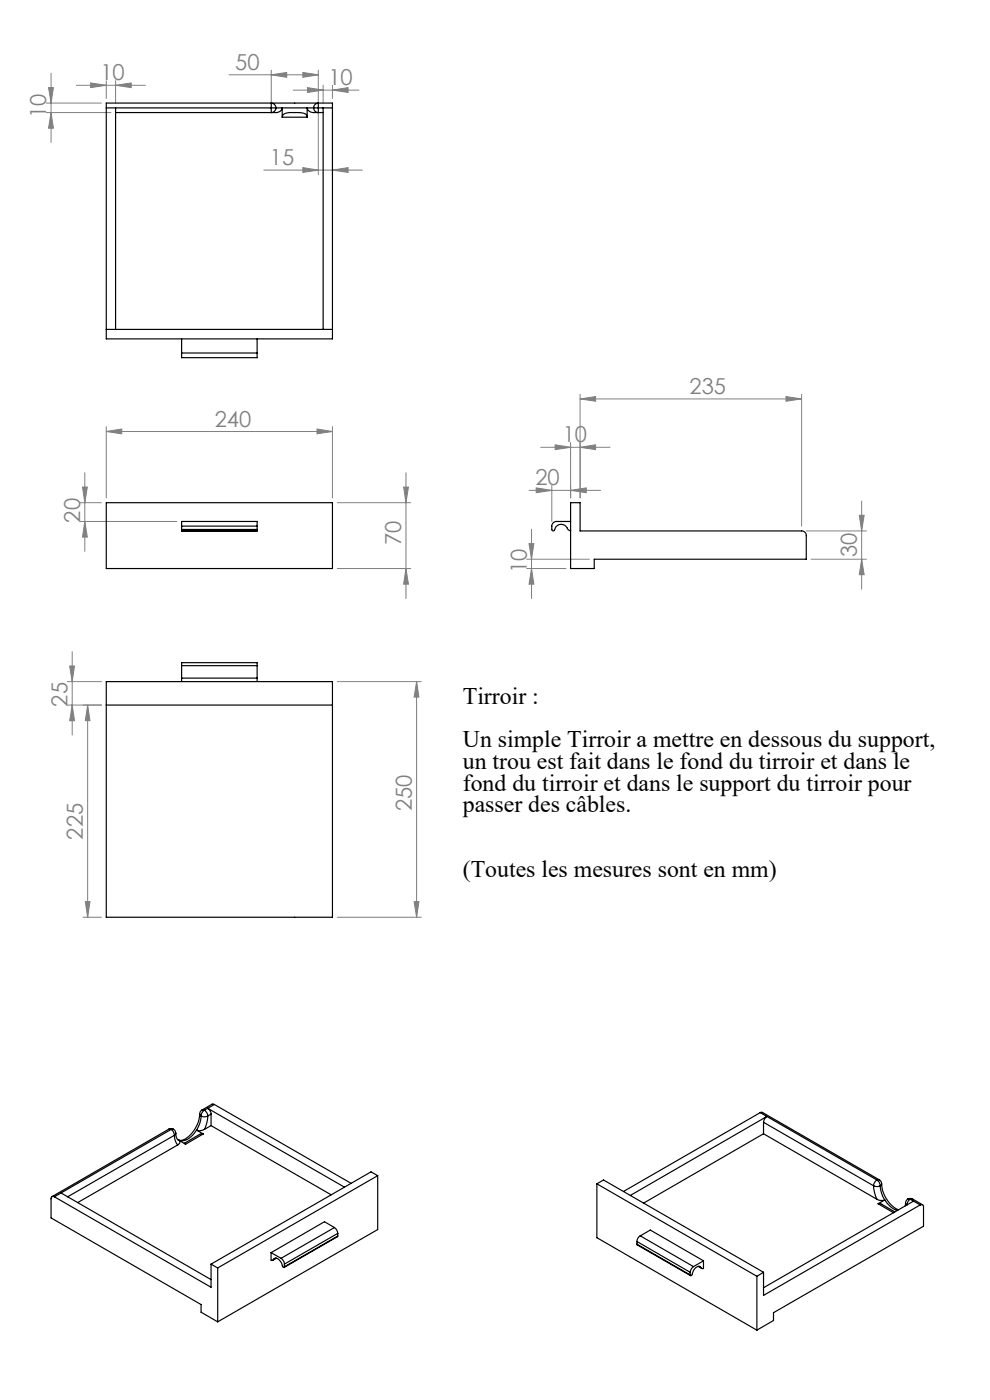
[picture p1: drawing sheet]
<svg xmlns="http://www.w3.org/2000/svg" width="210mm" height="297mm" viewBox="0 0 210 297" stroke-linecap="round" stroke-linejoin="round" font-family="sans-serif">
<g fill="none" stroke="#808080" stroke-width=".21">
<path d="M10.3 18.6h1l-.5 3.3zM10.8 15.5v14.7M16.2 18.1h14.7M19.2 17.6l3.3 .5-3.3 .5zM22.5 17.1v3.8M24.5 18.1l3.3-.5v1zM24.5 17.1v4.8M48.6 15.9h18.9M57.5 15.9l3.3-.5v1zM57.5 14.9v7M62.2 19.1h13.9M64.2 15.4l3.3 .5-3.3 .5z"/>
<path d="M65.2 18.6l3.3 .5-3.3 .5zM67.5 14.9v7M68.5 18.1v3.8M70.5 19.1l3.3-.5v1zM70.5 18.1v2.8M9.8 23.9h13.7M9.8 21.9h11.7M10.8 23.9l.5 3.3h-1zM56 36.1h20.9M64.2 35.6l3.3 .5-3.3 .5zM67.5 23.9v13.2M70.5 36.1l3.3-.5v1z"/>
<path d="M70.5 23.9v13.2M22.5 91.5l3.3-.5v1zM22.5 90.5v15.1M22.5 91.5h48M67.2 91l3.3 .5-3.3 .5zM70.5 90.5v15.1M114.7 94.9h14.7M117.8 94.4l3.2 .5-3.2 .5zM121 93.9v11.7M123 94.9l3.3-.5v1zM123 84.6l3.3-.5v1zM123 83.6v22"/>
<path d="M123 84.6h47M166.7 84.1l3.3 .5-3.3 .5zM170 83.6v28M17 106.6h4.5M17 110.6h20.5M17.5 103.3h1l-.5 3.3zM18 100.3v16.7M18 110.6l.5 3.3h-1zM71.5 106.6h15.6M85.6 103.3h1l-.5 3.3zM86.1 100.3v26.7M111.7 118.6h13.3"/>
<path d="M112.2 115.3h1l-.5 3.3zM112.3 104h15.1M112.7 112.3v14.7M113.7 103.5l3.4 .5-3.4 .5zM117.1 103v7.6M121 104l3.4-.5v1zM171 112.6h12.8M172 118.6h11.8M182.3 109.3h1l-.5 3.3zM182.8 106.3v18.7M182.8 118.6l.5 3.3h-1zM15.3 138.3v17.6"/>
<path d="M71.5 120.6h15.6M86.1 120.6l.5 3.3h-1zM111.7 120.6h8.4M112.7 120.6l.5 3.3h-1zM14.3 144.6h7.2M14.8 141.3h1l-.5 3.3zM15.3 149.6l.5 3.3h-1zM18.6 149.6v45M18.6 149.6l.5 3.3h-1zM21.5 149.6h-7.2M71.5 144.6h17.9M88.4 144.6v50"/>
<path d="M88.4 144.6l.5 3.3h-1.1zM17.6 194.6h3.9M18.1 191.3h1l-.5 3.3zM71.5 194.6h17.9M87.8 191.3h1.1l-.5 3.3z"/>
</g>
<g fill="#808080">
<path d="M67.2 91l3.3 .5-3.3 .5zM22.5 91.5l3.3-.5v1zM70.5 19.1l3.3-.5v1zM65.2 18.6l3.3 .5-3.3 .5zM24.5 18.1l3.3-.5v1zM19.2 17.6l3.3 .5-3.3 .5zM70.5 36.1l3.3-.5v1zM64.2 35.6l3.3 .5-3.3 .5zM121 104l3.4-.5v1zM113.7 103.5l3.4 .5-3.4 .5zM123 94.9l3.3-.5v1zM117.8 94.4l3.2 .5-3.2 .5z"/>
<path d="M123 84.6l3.3-.5v1zM166.7 84.1l3.3 .5-3.3 .5z"/>
<path d="M57.5 15.9l3.3-.5v1zM64.2 15.4l3.3 .5-3.3 .5z"/>
<path d="M86.1 120.6l.5 3.3h-1zM85.6 103.3h1l-.5 3.3zM18 110.6l.5 3.3h-1zM17.5 103.3h1l-.5 3.3zM10.8 23.9l.5 3.3h-1zM10.3 18.6h1l-.5 3.3zM182.8 118.6l.5 3.3h-1zM182.3 109.3h1l-.5 3.3zM15.3 149.6l.5 3.3h-1zM14.8 141.3h1l-.5 3.3z"/>
<path d="M112.2 115.3h1l-.5 3.3zM112.7 120.6l.5 3.3h-1zM88.4 144.6l.5 3.3h-1.1zM87.8 191.3h1.1l-.5 3.3zM18.6 149.6l.5 3.3h-1zM18.1 191.3h1l-.5 3.3z"/>
</g>
<g fill="none" stroke="#000" stroke-width=".25">
<path d="M22.5 22.9v49h48v-49M22.5 22.9h35M24.5 22.9v47M24.5 23.9h33M57.5 21.9v1M57.5 21.9h-35v1M57.5 21.9a1.02 1.02 0 0 1 1 1M57.5 22.9h1M57.5 22.9v1M57.5 21.9h10M58.5 22.9a.96 .96 0 0 1-1 1M58.5 22.9h1.4"/>
<path d="M59.9 22.9h5.3M59.9 22.9a1.79 1.79 0 0 1-2.3 1h-.1M59.9 24.9a1.24 1.24 0 0 1 1.5-1h1.8a1.86 1.86 0 0 1 1.9 .7l.1 .3M59.9 22.9v2M59.9 24.9h5.3M65.2 22.9h1.3M65.2 22.9a1.55 1.55 0 0 0 1.9 1h.4M65.2 22.9v2M66.5 22.9h1M66.5 22.9a.96 .96 0 0 0 1 1M67.5 21.9v1M67.5 21.9h3v1"/>
<path d="M67.5 21.9a1.02 1.02 0 0 0-1 1M67.5 22.9v1M67.5 22.9h3M67.5 23.9h1M68.5 22.9v47M22.5 69.9h48M38.5 74.9v1h16v-1M38.5 71.9v3M38.5 74.9h16M54.5 71.9v3M22.5 106.6h48v14h-48zM38.5 112.3v.3h16v-.3"/>
<path d="M38.5 111.6v-1h16v1M38.5 112.3h16M38.5 111.6v.7M38.5 111.6h16M54.5 111.6v.7M121 106.6h2v6h47a.96 .96 0 0 1 1 1v5h-45v2h-5zM121 110.6h-3a.96 .96 0 0 0-.9 1v.7a.3 .3 0 0 0 .2 .3 .3 .3 0 0 0 .4-.2 1.48 1.48 0 0 1 1.4-1.2 1.48 1.48 0 0 1 1.4 1.2l.5 .2M22.5 144.6h48v50h-48zM22.5 149.6h48M38.5 141.2v-.6h16v.6M38.5 143.9v.7M38.5 141.2v2.7"/>
<path d="M38.5 141.2h16M38.5 143.9h16M54.5 143.9v.7M54.5 141.2v2.7M35.8 239.6l.4-.2 .6 .2M35.8 239.6h.5M35.8 239.6l-24.8 14.3M36.3 239.6a1.6 1.6 0 0 1 .7 1.2M36.3 239.6l-24.8 14.3M36.8 239.6l.4 .4 .1 .4M36.8 239.6h-.5M41.7 239.7a4 4 0 0 1-3.5 2.3l-.2-.1"/>
<path d="M41.7 239.7l1.4 .9M42.4 236.4a6.6 6.6 0 0 1-3.6 5.5l-1-.1M42.4 236.4l.3 .3M42.7 236.7a5.9 5.9 0 0 1-1 3M42.7 236.7a1.5 1.5 0 0 0 1.4 0M42.9 235.5a.85 .85 0 0 0-.5 .9M42.9 235.5h.5M43.4 239.6h-.1a1.96 1.96 0 0 1-1.6 .1M43.4 235.5a1.6 1.6 0 0 1 .7 1.2M43.4 235.5a1.6 1.6 0 0 0-.7 1.2M44.1 235.1a1.6 1.6 0 0 1 .7 1.3M44.1 236.7a6.6 6.6 0 0 1-.7 2.9"/>
<path d="M44.1 235.1l29 16.7M44.1 235.1l-.7 .4M44.8 236.4v2.4M44.8 238.8l25.4 14.7M44.8 238.8l-1.4 .8M44.8 236.4l-.7 .3M45.5 234.3l-.5-.1-2.1 1.3M45.5 234.3l-1.4 .8M45.5 234.3l29 16.7M161.3 236h.4l24.8 14.3M161.3 236l1.4 .9M161.3 236l-29 16.8"/>
<path d="M162 238.1v2.4M162 238.1l23.3 13.5M162.7 236.9a1.6 1.6 0 0 0-.7 1.2M162.7 236.9l-29 16.7M162.7 236.9l23.3 13.4M11.5 253.9a.44 .44 0 0 0-.5 0 .44 .44 0 0 0-.2 .4v4.1l31.9 18.4v1.6l3.5 2M11.5 253.9l33.3 19.2v-4.9M12.9 253.1l31.9 18.4M37 240.8a2.85 2.85 0 0 0 .7 2.1M37 240.8l-22.6 13.1M37.3 240.4a1.44 1.44 0 0 0 .7 1.5M37.3 240.4l-.3 .4"/>
<path d="M37.7 242.9l-21.2 12.2M38 241.9a.56 .56 0 0 1 .2 .6 .56 .56 0 0 1-.5 .4M38 241.9l1.4 .8M43.1 240.6l-.8 .1-3.2 1.8 .3 .2M43.1 240.6l-3.7 2.1M80.1 249.4v11.4l-33.9 19.6M80.1 249.4l-33.9 19.6M80.1 249.4l-1.4-.8-33.9 19.6M126.6 251.1l1.4-.8 34 19.6M126.6 251.1l33.9 19.7M126.6 251.1v11.5l33.9 19.6M162 240.5l-25.5 14.7"/>
<path d="M162 240.5l24 13.9M185.3 251.6a6.9 6.9 0 0 0 .7 2.8M185.3 251.6a1.5 1.5 0 0 0 1.4 0M186 254.4l.8 .3 .9-.1M186 250.3a1.6 1.6 0 0 0-.7 1.3M186 250.3a1.6 1.6 0 0 1 .7 1.3M186.3 255.4h.7l2.8 1.7M186.3 255.4l3.2 1.9M186.5 250.3l.4 .5 .1 .3M186.5 250.3h-.5M186.7 251.6a5.9 5.9 0 0 0 1 3M187 251.1a6.6 6.6 0 0 0 3.6 5.5"/>
<path d="M187 251.1l-.3 .5M187.7 254.6a4.8 4.8 0 0 0 2.7 2.2M187.7 254.6l-1.4 .8M192.1 255.2l-.1 .6M192.6 254.3l-.4 .5-.1 .4M192.6 254.3h1M192.6 254.3l.5 .1M193.1 254.4l-.5 .5-.2 .7-.3-.4M193.1 254.4l.7 .4M193.6 254.3l-.5 .1M193.6 254.3l2.1 1.3M193.8 254.8l-31.8 18.4"/>
<path d="M193.8 254.8l1.4 .8M195.2 255.6a.44 .44 0 0 1 .5 0 .44 .44 0 0 1 .2 .4v4.1l-31.8 18.4v1.6l-3.6 2.1M195.2 255.6l-33.2 19.2v-4.9M44.8 268.2l1.4 .8M46.2 269v11.4M57.5 265.7v1.7h.4l.1-.2M57.5 265.7l2.1 1.2M58 267.2a.77 .77 0 0 1 1.3 .2l.5 .6a.67 .67 0 0 0 .5 .9v-.2M58.5 266.9l-.5 .3M58.6 266.9l-.7 .5M59.6 266.9a1.6 1.6 0 0 1 .7 1.3M60.3 268.2v.5"/>
<path d="M70.9 260.4a1.6 1.6 0 0 1 .7 1.3M70.9 260.4l-2.1-1.2-11.3 6.5M70.9 260.4l-11.3 6.5M71.6 262.2l-11.3 6.7M71.6 261.7l-11.3 6.5M71.6 262.2l-11.3 6.5M71.6 261.7v.5M135.1 263.9l11.4 6.7M135.1 263.4l11.3 6.5M135.1 263.9l11.3 6.6M135.1 263.4v.5M135.8 262.2a1.38 1.38 0 0 0-.7 1.2"/>
<path d="M135.8 262.2l2.1-1.3 11.3 6.6M135.8 262.2l11.3 6.5M146.4 269.9v.6M147.1 268.7l-.5 .5-.2 .7M148.1 268.7l.8 .4M148.2 268.6l.5 .3M148.7 268.9a1.01 1.01 0 0 0-1.6 .7l-.4 1h-.2l-.1-.1M149.2 267.5v1.6h-.3l-.2-.2M149.2 267.5l-2.1 1.2M160.5 270.8v11.4M162 269.9l-1.5 .9"/>
</g>
<g font-size="5">
<text x="98.2" y="149.4">Tirroir :</text>
<text x="98.2" y="158.5">Un simple Tirroir a mettre en dessous du support,</text>
<text x="98.2" y="163.1">un trou est fait dans le fond du tirroir et dans le</text>
<text x="98.2" y="167.7">fond du tirroir et dans le support du tirroir pour</text>
<text x="98.2" y="172.3">passer des câbles.</text>
<text x="98.2" y="186.1">(Toutes les mesures sont en mm)</text>
</g>
<g font-size="4.7" fill="#808080">
<text x="21.3" y="17.1">10</text>
<text x="49.9" y="14.9">50</text>
<text x="69.7" y="18.1">10</text>
<text x="9.8" y="25.1" transform="rotate(-90 9.8 25.1)">10</text>
<text x="57.3" y="35">15</text>
<text x="146.3" y="83.6">235</text>
<text x="45.5" y="90.5">240</text>
<text x="119.4" y="93.8">10</text>
<text x="113.6" y="103">20</text>
<text x="17" y="110.9" transform="rotate(-90 17 110.9)">20</text>
<text x="85.1" y="115.6" transform="rotate(-90 85.1 115.6)">70</text>
<text x="181.8" y="118.2" transform="rotate(-90 181.8 118.2)">30</text>
<text x="111.7" y="121.6" transform="rotate(-90 111.7 121.6)">10</text>
<text x="14.3" y="149.9" transform="rotate(-90 14.3 149.9)">25</text>
<text x="87.4" y="172.1" transform="rotate(-90 87.4 172.1)">250</text>
<text x="17.6" y="178.1" transform="rotate(-90 17.6 178.1)">225</text>
</g>
</svg>
